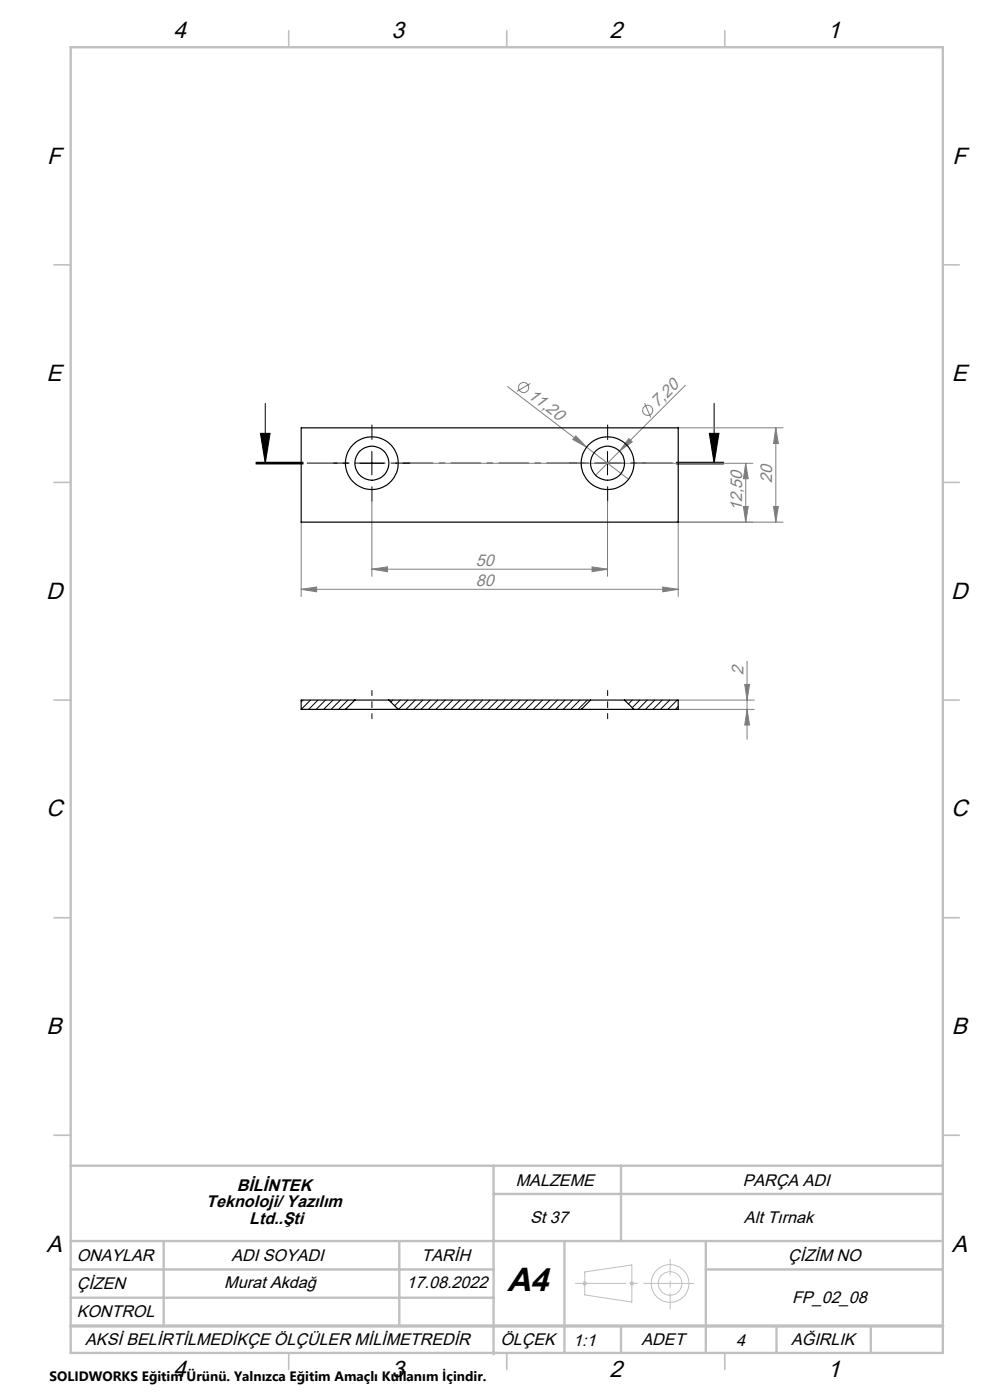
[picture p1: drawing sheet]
<svg xmlns="http://www.w3.org/2000/svg" width="210mm" height="297mm" viewBox="0 0 210 297" stroke-linecap="round" stroke-linejoin="round" font-family="sans-serif">
<g fill="none" stroke="#808080" stroke-width=".21">
<path d="M87 98.3h72.7M107.7 82l25.6 19.7M112.5 81.3l-2.9 1.7M122.1 92.5l2.3 2.4-2.9-1.7zM131.4 95.7l-5.1 5.1M133.4 93l.7 .7-2.7 2zM136.7 85.5l1.3 3.1M143.9 90.8h22.2M145.4 81.7l-14 14M158.2 98.3l.5 3.3h-1zM158.2 98.3v12.5M164.6 90.8v20"/>
<path d="M164.6 90.8l.5 3.3h-1zM63.9 110.8v15.7M78.9 106.4v15.9M128.9 106.4v15.9M157.7 107.5h1l-.5 3.3zM164.1 107.5h1l-.5 3.3zM166.1 110.8h-22.2v15.7M63.9 125l3.3-.5v1.1zM63.9 125h80M78.9 120.8l3.3-.5v1zM78.9 120.8h50M125.6 120.3l3.3 .5-3.3 .5z"/>
<path d="M140.6 124.5l3.3 .5-3.3 .6zM143.9 150.5h16.1M143.9 148.5h16.1M158 145.2h1l-.5 3.3zM158.5 140.3v16.5M158.5 150.5l.5 3.3h-1z"/>
<circle cx="111.1" cy="82.2" r="1.09"/>
<circle cx="137.4" cy="87.1" r="1.07"/>
</g>
<g fill="none" stroke="#000" stroke-width=".21">
<path d="M54.3 98.4h10zM54.3 98.2h10M54.3 98.1h10M55.2 91.9h2.1l-1 6.4zM56.3 85.6v12.7M76.4 98.3h5M78.9 95.8v4.9M126.4 98.3h5M128.9 95.8v4.9M143.5 98.2h10M143.5 98.1h10M143.5 98.4h10"/>
<path d="M150.5 91.9h2l-1 6.4zM151.5 85.6v12.7"/>
</g>
<g fill="none" stroke="#c0c0c0" stroke-width=".21">
<path d="M123.5 272.3h1M123.7 271.9l.7 .7M124 269.8l10-1.4v7.8l-10-1.5zM124.4 271.9l-.7 .7M133.5 272.3h1M133.7 271.9l.7 .7M134.4 271.9l-.7 .7"/>
<circle cx="142.1" cy="272.3" r="4"/>
<circle cx="142.1" cy="272.3" r="2.5"/>
</g>
<path d="M78.9 152.5v-6M128.9 152.5v-6" fill="none" stroke="#000" stroke-width=".21" stroke-dasharray="15.2 1.3 1.3 1.3" stroke-dashoffset="14.1"/>
<path d="M73.9 98.2h-3.1M78.9 93.2v-3.1M83.9 98.2h3.1M123.9 98.2h-3.1M128.9 93.2v-3.1M133.9 98.2h3.1M78.9 103.2v3.1M128.9 103.2v3.1" fill="none" stroke="#000" stroke-width=".21" stroke-dasharray="15.2 1.3 1.3 1.3"/>
<path d="M153.5 98.2h-99.2" fill="none" stroke="#000" stroke-width=".21" stroke-dasharray="6.3 1.3 1.3 1.3" stroke-dashoffset="-.7"/>
<path d="M122 272.3h25.2" fill="none" stroke="#c0c0c0" stroke-width=".21" stroke-dasharray="15.2 1.3 1.3 1.3" stroke-dashoffset="4.6"/>
<path d="M142.2 267.2v10.5" fill="none" stroke="#c0c0c0" stroke-width=".21" stroke-dasharray="15.2 1.3 1.3 1.3" stroke-dashoffset="11.9"/>
<g fill="none" stroke="#c0c0c0" stroke-width=".35">
<path d="M61.2 6.5v3.5M107.5 6.5v3.5M153.7 6.5v3.5M11.5 56.2h3.5M200 56.2h3.5M11.5 102.3h3.5M200 102.3h3.5M11.5 148.5h3.5M200 148.5h3.5M11.5 194.7h3.5M200 194.7h3.5M11.5 240.8h3.5"/>
<path d="M200 240.8h3.5M61.2 287v3.5M107.5 287v3.5M153.7 287v3.5"/>
</g>
<g fill="none" stroke="#c0c0c0" stroke-width=".5">
<path d="M15 10h185v277h-185zM15 247.3h185M104.7 247.3v40M104.7 253.3h95.3M131.7 247.3v16M15 269.3h89.7M15 263.3h185M15 275.3h89.7M34.7 263.3v18M84.7 263.3v18M119.7 263.3v23.7M149.7 263.3v23.7"/>
<path d="M149.7 269.3h50.3M131.7 281.3v5.7M164.7 281.3v5.7M184.7 281.3v5.7"/>
</g>
<path d="M15 281.3h185" fill="none" stroke="#c0c0c0" stroke-width=".7"/>
<path d="M150.5 91.9h2l-1 6.4zM55.2 91.9h2.1l-1 6.4z" fill="#000"/>
<g fill="#808080">
<path d="M122.1 92.5l2.3 2.4-2.9-1.7z"/>
<path d="M133.4 93l.7 .7-2.7 2z"/>
<path d="M63.9 125l3.3-.5v1.1zM140.6 124.5l3.3 .5-3.3 .6zM78.9 120.8l3.3-.5v1zM125.6 120.3l3.3 .5-3.3 .5z"/>
<path d="M164.1 107.5h1l-.5 3.3zM164.6 90.8l.5 3.3h-1zM158.5 150.5l.5 3.3h-1zM158 145.2h1l-.5 3.3z"/>
<path d="M158.2 98.3l.5 3.3h-1zM157.7 107.5h1l-.5 3.3z"/>
</g>
<g fill="none" stroke="#000" stroke-width=".25">
<path d="M63.9 90.8h80v20h-80zM73.3 150.5h11.2M75.3 148.5h7.2M75.3 148.5h-11.4v2h9.4M75.3 148.5l-2 2M82.5 148.5h42.8M82.5 148.5l2 2M84.5 150.5h38.8M123.3 150.5h11.2M125.3 148.5h7.2M125.3 148.5l-2 2M132.5 148.5h11.4v2h-9.4"/>
<path d="M132.5 148.5l2 2"/>
<circle cx="78.9" cy="98.3" r="5.6"/>
<circle cx="78.9" cy="98.3" r="3.6"/>
<circle cx="128.9" cy="98.3" r="3.6"/>
<circle cx="128.9" cy="98.3" r="5.6"/>
</g>
<g fill="none" stroke="#000" stroke-width=".21">
<path d="M64.3 148.5l-.4 .4M65.9 148.5l-2 2M67.5 148.5l-2 2M69 148.5l-1.9 2M70.6 148.5l-1.9 2M72.2 148.5l-2 2M73.8 148.5l-2 2M83.3 148.5l-.4 .4M84.9 148.5l-1.2 1.2M86.5 148.5l-2 2M88.1 148.5l-2 2M89.7 148.5l-2 2"/>
<path d="M91.3 148.5l-2 2M92.9 148.5l-2 2M94.4 148.5l-1.9 2M96 148.5l-1.9 2M97.6 148.5l-2 2M99.2 148.5l-2 2M100.8 148.5l-2 2M102.4 148.5l-2 2M104 148.5l-2 2M105.6 148.5l-2 2M107.1 148.5l-1.9 2M108.7 148.5l-1.9 2"/>
<path d="M110.3 148.5l-2 2M111.9 148.5l-2 2M113.5 148.5l-2 2M115.1 148.5l-2 2M116.7 148.5l-2 2M118.3 148.5l-2 2M119.8 148.5l-1.9 2M121.4 148.5l-1.9 2M123 148.5l-2 2M124.6 148.5l-2 2M132.5 148.5v.1M134.1 148.5l-.8 .8"/>
<path d="M135.7 148.5l-1.6 1.6M137.3 148.5l-2 2M138.9 148.5l-2 2M140.5 148.5l-2 2M142.1 148.5l-2 2M143.7 148.5l-2 2M143.9 149.9l-.6 .6"/>
</g>
<text font-size="7.1" x="107.6" y="273.9">A4</text>
<g font-size="5">
<text x="36.8" y="8.1">4</text>
<text x="83" y="8.1">3</text>
<text x="129.3" y="8.1">2</text>
<text x="175.5" y="8.1">1</text>
<text x="10" y="34.7">F</text>
<text x="202" y="34.7">F</text>
<text x="9.9" y="80.9">E</text>
<text x="201.9" y="80.9">E</text>
<text x="9.8" y="127">D</text>
<text x="201.8" y="127">D</text>
<text x="9.8" y="173.2">C</text>
<text x="201.8" y="173.2">C</text>
<text x="9.9" y="219.4">B</text>
<text x="201.9" y="219.4">B</text>
<text x="9.9" y="265.5">A</text>
<text x="201.9" y="265.5">A</text>
<text x="36.8" y="292.1">4</text>
<text x="83" y="292.1">3</text>
<text x="129.3" y="292.1">2</text>
<text x="175.5" y="292.1">1</text>
</g>
<g font-size="3.6" fill="#808080">
<text x="111.8" y="84.2" transform="rotate(37 111.8 84.2)">11,20</text>
<text x="139.5" y="86.6" transform="rotate(-45 139.5 86.6)">7,20</text>
<text x="163.8" y="102.4" transform="rotate(-90 163.8 102.4)">20</text>
<text x="157.4" y="108.4" transform="rotate(-90 157.4 108.4)">12,50</text>
<text x="101" y="120">50</text>
<text x="101" y="124.2">80</text>
<text x="157.7" y="143.1" transform="rotate(-90 157.7 143.1)">2</text>
</g>
<g font-size="3.6">
<text x="109.4" y="251.6">MALZEME</text>
<text x="157.6" y="251.6">PARÇA ADI</text>
<text x="43.7" y="256.1">Teknoloji/ Yazılım</text>
<text x="50.2" y="252.6">BİLİNTEK</text>
<text x="52.9" y="259.6">Ltd..Şti</text>
<text x="112.5" y="259.4">St 37</text>
<text x="157.8" y="259.4">Alt Tırnak</text>
<text x="16.3" y="267.4">ONAYLAR</text>
<text x="49.1" y="267.4">ADI SOYADI</text>
<text x="89.4" y="267.4">TARİH</text>
<text x="167.2" y="267.5">ÇİZİM NO</text>
<text x="16.3" y="273.5">ÇİZEN</text>
<text x="47.6" y="273.2">Murat Akdağ</text>
<text x="86.2" y="273.2">17.08.2022</text>
<text x="16.3" y="279.4">KONTROL</text>
<text x="168" y="276.5">FP_02_08</text>
<text x="18.1" y="285.4">AKSİ BELİRTİLMEDİKÇE ÖLÇÜLER MİLİMETREDİR</text>
<text x="106.1" y="285.4">ÖLÇEK</text>
<text x="121.6" y="285.6">1:1</text>
<text x="136.1" y="285.4">ADET</text>
<text x="156.1" y="285.6">4</text>
<text x="167.8" y="285.4">AĞIRLIK</text>
</g>
<text font-size="2.9" x="10.5" y="292.9">SOLIDWORKS Eğitim Ürünü. Yalnızca Eğitim Amaçlı Kullanım İçindir.</text>
</svg>
